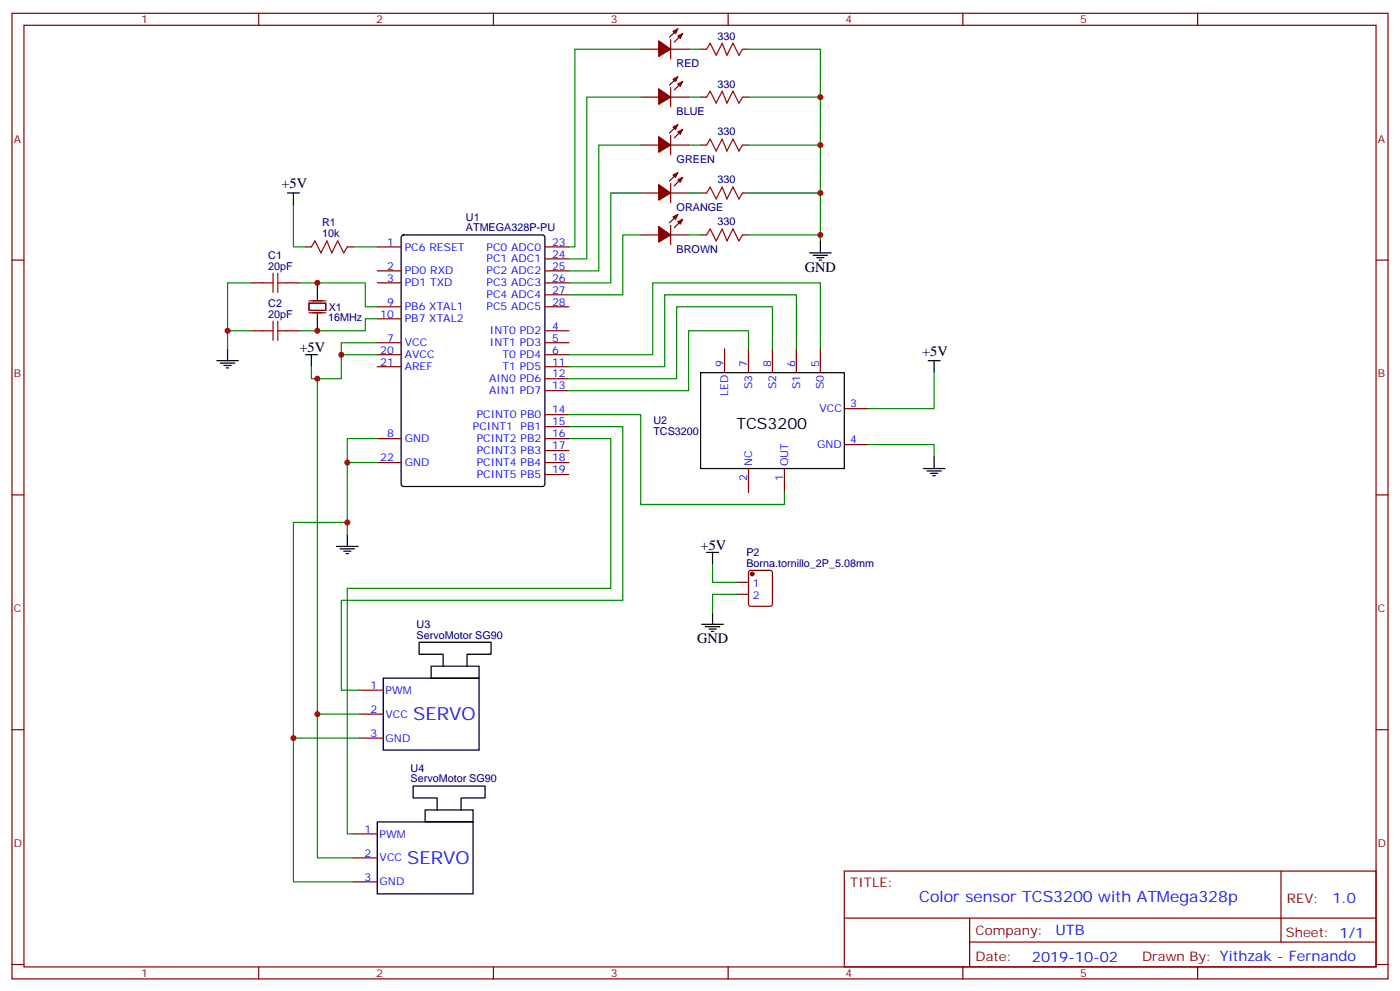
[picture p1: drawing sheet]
<svg xmlns="http://www.w3.org/2000/svg" width="412mm" height="292mm" viewBox="0 0 412 292" stroke-linecap="round" stroke-linejoin="round" font-family="sans-serif">
<g fill="none" stroke="#870000" stroke-width=".35">
<path d="M3.5 3.9h405.4v284.4h-405.4zM7.1 7.4h398.2v277.3h-398.2zM76.2 3.9v3.5M145.3 3.9v3.5M188.7 14.5h5.3M197.6 11.7v5.6M197.6 14.5h5.2M199.7 8.5l-2.5 2.5M201.1 9.9l-2.5 2.5M206.4 14.5h1.7M214.5 3.9v3.5M218.7 14.5h1.8"/>
<path d="M283.6 3.9v3.5M352.8 3.9v3.5M188.7 28.6h5.3M197.6 25.8v5.6M197.6 39.9v5.6M197.6 28.6h5.2M199.7 22.6l-2.5 2.5M199.7 36.7l-2.5 2.5M201.1 24l-2.5 2.5M201.1 38.1l-2.5 2.5M206.4 28.6h1.7M218.7 28.6h1.8"/>
<path d="M188.7 42.7h5.3M188.7 56.8h5.3M197.6 54v5.7M197.6 42.7h5.2M197.6 56.8h5.2M199.7 50.8l-2.5 2.5M201.1 52.2l-2.5 2.5M206.4 42.7h1.7M206.4 56.8h1.7M218.7 42.7h1.8M218.7 56.8h1.8M3.5 76.6h3.6"/>
<path d="M90 72.7h1.7M102.3 72.7h1.8M111.1 72.7h7.1M111.1 79.8h7.1M160.5 72.7h7.1M160.5 79.8h7.1M160.5 76.2h7.1M188.7 69.2h5.3M197.6 66.4v5.6M197.6 69.2h5.2M199.7 63.2l-2.5 2.5M201.1 64.6l-2.5 2.5"/>
<path d="M206.4 69.2h1.7M218.7 69.2h1.8M405.3 76.6h3.6M74.1 83.3h3.5M74.1 97.4h3.5M84.7 83.3h3.5M84.7 97.4h3.5M91 89.3h5v2.1h-5zM91 92.1h5M91 88.6h5M111.1 83.3h7.1M111.1 90.3h7.1"/>
<path d="M111.1 93.9h7.1M160.5 83.3h7.1M160.5 97.4h7.1M160.5 90.3h7.1M160.5 86.8h7.1M111.1 100.9h7.1M111.1 104.5h7.1M111.1 108h7.1M160.5 100.9h7.1M160.5 104.5h7.1M160.5 108h7.1M160.5 111.5h7.1"/>
<path d="M160.5 115h7.1M213.4 102.7v7M220.5 102.7v7M227.5 102.7v7M234.6 102.7v7M241.7 102.7v7M111.1 129.2h7.1M111.1 136.2h7.1M160.5 129.2h7.1M160.5 122.1h7.1M160.5 125.6h7.1M160.5 132.7h7.1"/>
<path d="M160.5 136.2h7.1M160.5 139.7h7.1M220.5 138v7M231.1 138v7M248.7 120.3h7.1M248.7 130.9h7.1M3.5 145.7h3.6M405.3 145.7h3.6M217 171.5h3.5M217 175h3.5M220.7 168.2l.5-.2h5.6l.7 .4v9.4l-.4 .7h-5.9l-.7-.4v-9.4zM3.5 214.9h3.6"/>
<path d="M105.8 203.2h7.1M105.8 210.3h7.1M105.8 217.3h7.1M405.3 214.9h3.6M104.1 245.6h7M104.1 252.6h7M104.1 259.7h7M248.7 256.5h156.6v28.2h-156.6zM377.3 256.5v20.9M248.7 270.4h156.5M285.6 277.4h119.6M285.6 270.4v14.1"/>
<path d="M3.5 284h3.6M76.2 284.7v3.6M145.3 284.7v3.6M214.5 284.7v3.6M283.6 284.7v3.6M352.8 284.7v3.6M405.3 284h3.6"/>
</g>
<g fill="none" stroke="#000" stroke-width=".35">
<path d="M84.7 56.8h3.5M86.4 56.8v3.6M118.4 69.4l.5-.2h40.9l.7 .4v73l-.4 .6-41.2 .1-.7-.5v-72.9zM238.5 74.5h6.3M239.5 75.2h4.3M240.6 75.9h2.1M241.3 76.6h.7M241.7 70.9v3.6M93.5 83.3v4.9M93.5 92.5v4.9M63.9 106.2h6.3M64.9 106.9h4.2"/>
<path d="M66 107.6h2.1M66.7 108.3h.7M67 102.7v3.5M90 104.5h3.5M91.7 104.5v3.5M206.4 109.7h42.3v28.3h-42.3zM273.4 106.2h3.5M275.2 106.2v3.5M272 138h6.3M273 138.7h4.3M274.1 139.4h2.1M275.2 134.4v3.6"/>
<path d="M102.3 157.4v3.5M274.8 140.1h.7M99.1 160.9h6.4M100.2 161.6h4.2M101.2 162.3h2.2M102 163h.7M208.1 162.7h3.6M209.9 162.7v3.5M112.9 199.7h28.2v21.2h-28.2zM127 196.2h14.1v3.5h-14.1zM130.5 196.2v-3.5h-7v-3.6h21.1v3.6h-7v3.5M206.7 183.8h6.4"/>
<path d="M207.8 184.5h4.2M208.8 185.2h2.2M209.5 185.9h.8M209.9 180.3v3.5M125.2 238.5h14.1v3.5h-14.1zM128.8 238.5v-3.5h-7.1v-3.5h21.2v3.5h-7.1v3.5M111.1 242h28.2v21.2h-28.2z"/>
</g>
<g fill="none" stroke="#a10000" stroke-width=".35">
<path d="M208.1 14.5l1.1-1.8 1.8 3.6 1.7-3.6 1.4 3.6 1.8-3.6 1.8 3.6 1-1.8M208.1 28.6l1.1-1.8 1.8 3.6 1.7-3.6 1.4 3.6 1.8-3.6 1.8 3.6 1-1.8M208.1 42.7l1.1-1.7 1.8 3.5 1.7-3.5 1.4 3.5 1.8-3.5 1.8 3.5 1-1.8M208.1 56.8l1.1-1.7 1.8 3.5 1.7-3.5 1.4 3.5 1.8-3.5 1.8 3.5 1-1.8M91.7 72.7l1.1-1.8 1.7 3.6 1.8-3.6 1.4 3.6 1.8-3.6 1.7 3.6 1.1-1.8M208.1 69.2l1.1-1.8 1.8 3.5 1.7-3.5 1.4 3.5 1.8-3.5 1.8 3.5 1-1.7M77.6 83.3h2.8M77.6 97.4h2.8M80.4 80.5v5.6M80.4 94.6v5.6M81.8 83.3h2.9M81.8 80.5v5.6"/>
<path d="M81.8 94.6v5.6M81.8 97.4h2.9"/>
</g>
<g fill="#870000" stroke="#870000" stroke-width=".35">
<path d="M199.7 10.6l1.4-.7-.7 1.4z"/>
<path d="M198.3 9.2l1.4-.7-.7 1.4z"/>
<path d="M194 12l3.6 2.5-3.6 2.1z"/>
<path d="M199.7 24.7l1.4-.7-.7 1.4z"/>
<path d="M198.3 23.3l1.4-.7-.7 1.4z"/>
<path d="M194 26.1l3.6 2.5-3.6 2.1z"/>
<path d="M199.7 38.8l1.4-.7-.7 1.4z"/>
<path d="M198.3 37.4l1.4-.7-.7 1.4z"/>
<path d="M194 40.3l3.6 2.4-3.6 2.1z"/>
<path d="M199.7 53l1.4-.8-.7 1.5z"/>
<path d="M198.3 51.5l1.4-.7-.7 1.4z"/>
<path d="M194 54.4l3.6 2.4-3.6 2.1z"/>
<path d="M199.7 65.3l1.4-.7-.7 1.4z"/>
<path d="M198.3 63.9l1.4-.7-.7 1.4z"/>
<path d="M194 66.7l3.6 2.5-3.6 2.1z"/>
<circle cx="221.5" cy="169" r=".53"/>
</g>
<g fill="none" stroke="#008700" stroke-width=".35">
<path d="M188.7 14.5h-19.4v58.2h-1.7M202.8 14.5h3.6M220.5 14.5h21.2v56.4M188.7 28.6h-15.8v47.6h-5.3M202.8 28.6h3.6M220.5 28.6h21.2M188.7 42.7h-12.3v37.1h-8.8M188.7 56.8h-8.8v26.5h-12.3M202.8 42.7h3.6M202.8 56.8h3.6M220.5 42.7h21.2M220.5 56.8h21.2"/>
<path d="M86.4 60.4v12.3h3.6M104.1 72.7h7M188.7 69.2h-5.3v17.6h-15.8M202.8 69.2h3.6M220.5 69.2h21.2M67 97.4h7.1M74.1 83.3h-7.1v19.4M88.2 83.3h19.4v7h3.5M111.1 93.9h-3.5v3.5h-19.4M93.5 111.5v98.8h12.3M100.5 104.5h10.6M111.1 100.9h-10.6v10.6h-8.8v-3.5"/>
<path d="M220.5 102.7v-5.3h-17.7v17.6h-35.2M227.5 102.7v-12.4h-28.2v21.2h-31.7M234.6 102.7v-15.9h-38.8v21.2h-28.2M241.7 102.7v-19.4h-49.4v21.2h-24.7M275.2 109.7v10.6h-19.4M102.3 136.2h8.8M111.1 129.2h-8.8v28.2M167.6 122.1h21.1v26.5h42.4v-3.6M167.6 125.6h15.8v51.2h-82.9v26.4h5.3M167.6 129.2h12.3v44h-77.6v72.4h1.8M255.8 130.9h19.4v3.5M102.3 153.8h-15.9v63.5h19.4"/>
<path d="M209.9 166.2v5.3h7.1M217 175h-7.1v5.3M86.4 217.3v42.4h17.7M93.5 210.3v42.3h10.6"/>
</g>
<g fill="#c00">
<circle cx="93.5" cy="210.3" r=".88"/>
<circle cx="86.4" cy="217.3" r=".88"/>
<circle cx="100.5" cy="104.5" r=".88"/>
<circle cx="93.5" cy="83.3" r=".88"/>
<circle cx="93.5" cy="97.4" r=".88"/>
<circle cx="67" cy="97.4" r=".88"/>
<circle cx="102.3" cy="136.2" r=".88"/>
<circle cx="102.3" cy="153.8" r=".88"/>
<circle cx="93.5" cy="111.5" r=".88"/>
<circle cx="241.7" cy="42.7" r=".88"/>
<circle cx="241.7" cy="56.8" r=".88"/>
<circle cx="241.7" cy="28.6" r=".88"/>
<circle cx="241.7" cy="69.2" r=".88"/>
</g>
<g font-size="5.3" fill="#00f">
<text x="121.7" y="212">SERVO</text>
<text x="119.9" y="254.3">SERVO</text>
</g>
<text font-size="4.6" x="217" y="126.3">TCS3200</text>
<text font-size="4.6" fill="#00f" x="270.8" y="265.5">Color sensor TCS3200 with ATMega328p</text>
<g font-size="4.2">
<text x="82.9" y="55.3">+5V</text>
<text x="237.1" y="80.1">GND</text>
<text x="88.2" y="103.8">+5V</text>
<text x="271.6" y="104.7">+5V</text>
<text x="206.4" y="162">+5V</text>
<text x="205.3" y="189.5">GND</text>
</g>
<g font-size="4.2" fill="#00f">
<text x="392.5" y="265.8">1.0</text>
<text x="310.9" y="275.3">UTB</text>
<text x="304" y="283.1">2019-10-02</text>
</g>
<g font-size="3.9" fill="#800">
<text x="250.5" y="261.1">TITLE:</text>
<text x="379.1" y="265.8">REV:</text>
<text x="287.4" y="275.3">Company:</text>
<text x="378.7" y="275.9">Sheet: 1/1</text>
<text x="287.4" y="283">Date:</text>
<text x="336.4" y="283.1">Drawn By: Yithzak - Fernando</text>
</g>
<g font-size="3.2" fill="#800">
<text x="41.6" y="6.9">1</text>
<text x="110.8" y="6.9">2</text>
<text x="179.9" y="6.9">3</text>
<text x="249.1" y="6.9">4</text>
<text x="318.2" y="6.9">5</text>
<text x="4.1" y="42">A</text>
<text x="405.9" y="42">A</text>
<text x="4.1" y="111.2">B</text>
<text x="405.9" y="111.2">B</text>
<text x="4.1" y="180.3">C</text>
<text x="405.9" y="180.3">C</text>
<text x="4.1" y="249.4">D</text>
<text x="405.9" y="249.4">D</text>
<text x="41.6" y="287.7">1</text>
<text x="110.8" y="287.7">2</text>
<text x="179.9" y="287.7">3</text>
<text x="249.1" y="287.7">4</text>
<text x="318.2" y="287.7">5</text>
</g>
<g font-size="3.2" fill="#000080">
<text x="211.3" y="11.7">330</text>
<text x="199.3" y="19.8">RED</text>
<text x="211.3" y="25.8">330</text>
<text x="199.3" y="33.9">BLUE</text>
<text x="211.3" y="39.9">330</text>
<text x="199.3" y="48">GREEN</text>
<text x="211.3" y="54">330</text>
<text x="137.2" y="64.9">U1</text>
<text x="199.3" y="62.1">ORANGE</text>
<text x="94.9" y="69.9">10k</text>
<text x="94.9" y="66.7">R1</text>
<text x="137.2" y="68.1">ATMEGA328P-PU</text>
<text x="211.3" y="66.4">330</text>
<text x="79" y="76.2">C1</text>
<text x="199.3" y="74.5">BROWN</text>
<text x="79" y="79.4">20pF</text>
<text x="79" y="93.5">20pF</text>
<text x="79" y="90.3">C2</text>
<text x="96.7" y="94.7">16MHz</text>
<text x="96.8" y="91.5">X1</text>
<text x="192.5" y="125">U2</text>
<text x="192.5" y="128.2">TCS3200</text>
<text x="219.9" y="166.9">Borna.tornillo_2P_5.08mm</text>
<text x="219.9" y="163.8">P2</text>
<text x="122.7" y="185">U3</text>
<text x="122.7" y="188.1">ServoMotor SG90</text>
<text x="120.9" y="227.4">U4</text>
<text x="120.9" y="230.4">ServoMotor SG90</text>
</g>
<g font-size="3.2" fill="#00f">
<text x="114" y="72.4">1</text>
<text x="119.2" y="73.8">PC6 RESET</text>
<text x="143.3" y="73.8">PC0 ADC0</text>
<text x="143.3" y="77.3">PC1 ADC1</text>
<text x="162.6" y="72.4">23</text>
<text x="162.6" y="75.9">24</text>
<text x="114" y="79.4">2</text>
<text x="114" y="82.9">3</text>
<text x="119.2" y="80.8">PD0 RXD</text>
<text x="143.3" y="80.8">PC2 ADC2</text>
<text x="162.6" y="79.4">25</text>
<text x="162.6" y="82.9">26</text>
<text x="114" y="90">9</text>
<text x="119.2" y="84.3">PD1 TXD</text>
<text x="143.3" y="84.3">PC3 ADC3</text>
<text x="143.3" y="87.9">PC4 ADC4</text>
<text x="162.6" y="86.5">27</text>
<text x="162.6" y="90">28</text>
<text x="112" y="93.5">10</text>
<text x="119.2" y="91.4">PB6 XTAL1</text>
<text x="119.2" y="94.9">PB7 XTAL2</text>
<text x="143.3" y="91.4">PC5 ADC5</text>
<text x="114" y="100.6">7</text>
<text x="119.2" y="102">VCC</text>
<text x="144.3" y="98.5">INT0 PD2</text>
<text x="144.3" y="102">INT1 PD3</text>
<text x="162.6" y="97">4</text>
<text x="162.6" y="100.6">5</text>
<text x="112" y="104.1">20</text>
<text x="112" y="107.6">21</text>
<text x="119.2" y="105.5">AVCC</text>
<text x="148" y="105.5">T0 PD4</text>
<text x="162.6" y="104.1">6</text>
<text x="162.6" y="107.6">11</text>
<text x="213.1" y="108" transform="rotate(-90 213.1 108)">9</text>
<text x="220.1" y="108" transform="rotate(-90 220.1 108)">7</text>
<text x="227.2" y="108" transform="rotate(-90 227.2 108)">8</text>
<text x="234.2" y="108" transform="rotate(-90 234.2 108)">6</text>
<text x="241.3" y="108" transform="rotate(-90 241.3 108)">5</text>
<text x="119.2" y="109">AREF</text>
<text x="144.1" y="112.6">AIN0 PD6</text>
<text x="148" y="109">T1 PD5</text>
<text x="162.6" y="111.2">12</text>
<text x="144.1" y="116.1">AIN1 PD7</text>
<text x="162.6" y="114.7">13</text>
<text x="214.5" y="116.7" transform="rotate(-90 214.5 116.7)">LED</text>
<text x="221.5" y="114.6" transform="rotate(-90 221.5 114.6)">S3</text>
<text x="228.6" y="114.6" transform="rotate(-90 228.6 114.6)">S2</text>
<text x="235.7" y="114.6" transform="rotate(-90 235.7 114.6)">S1</text>
<text x="242.7" y="114.6" transform="rotate(-90 242.7 114.6)">S0</text>
<text x="250.5" y="120">3</text>
<text x="140.4" y="123.2">PCINT0 PB0</text>
<text x="162.6" y="121.7">14</text>
<text x="162.6" y="125.3">15</text>
<text x="241.4" y="121.4">VCC</text>
<text x="114" y="128.8">8</text>
<text x="119.2" y="130.2">GND</text>
<text x="139.3" y="126.7">PCINT1</text>
<text x="140.4" y="130.2">PCINT2 PB2</text>
<text x="153.3" y="126.7">PB1</text>
<text x="162.6" y="128.8">16</text>
<text x="240.7" y="132">GND</text>
<text x="250.5" y="130.6">4</text>
<text x="112" y="135.9">22</text>
<text x="119.2" y="137.3">GND</text>
<text x="140.4" y="133.7">PCINT3 PB3</text>
<text x="140.4" y="137.3">PCINT4 PB4</text>
<text x="162.6" y="132.3">17</text>
<text x="162.6" y="135.9">18</text>
<text x="221.5" y="137.3" transform="rotate(-90 221.5 137.3)">NC</text>
<text x="232.1" y="137.3" transform="rotate(-90 232.1 137.3)">OUT</text>
<text x="140.4" y="140.8">PCINT5 PB5</text>
<text x="162.6" y="139.4">19</text>
<text x="220.1" y="141.7" transform="rotate(-90 220.1 141.7)">2</text>
<text x="230.7" y="141.7" transform="rotate(-90 230.7 141.7)">1</text>
<text x="221.8" y="172.9">1</text>
<text x="221.8" y="176.4">2</text>
<text x="109.1" y="202.9">1</text>
<text x="109.1" y="209.9">2</text>
<text x="113.6" y="204.3">PWM</text>
<text x="113.6" y="211.3">VCC</text>
<text x="109.1" y="217">3</text>
<text x="113.6" y="218.4">GND</text>
<text x="107.3" y="245.2">1</text>
<text x="111.8" y="246.6">PWM</text>
<text x="107.3" y="252.3">2</text>
<text x="111.8" y="253.7">VCC</text>
<text x="107.3" y="259.3">3</text>
<text x="111.8" y="260.7">GND</text>
</g>
</svg>
